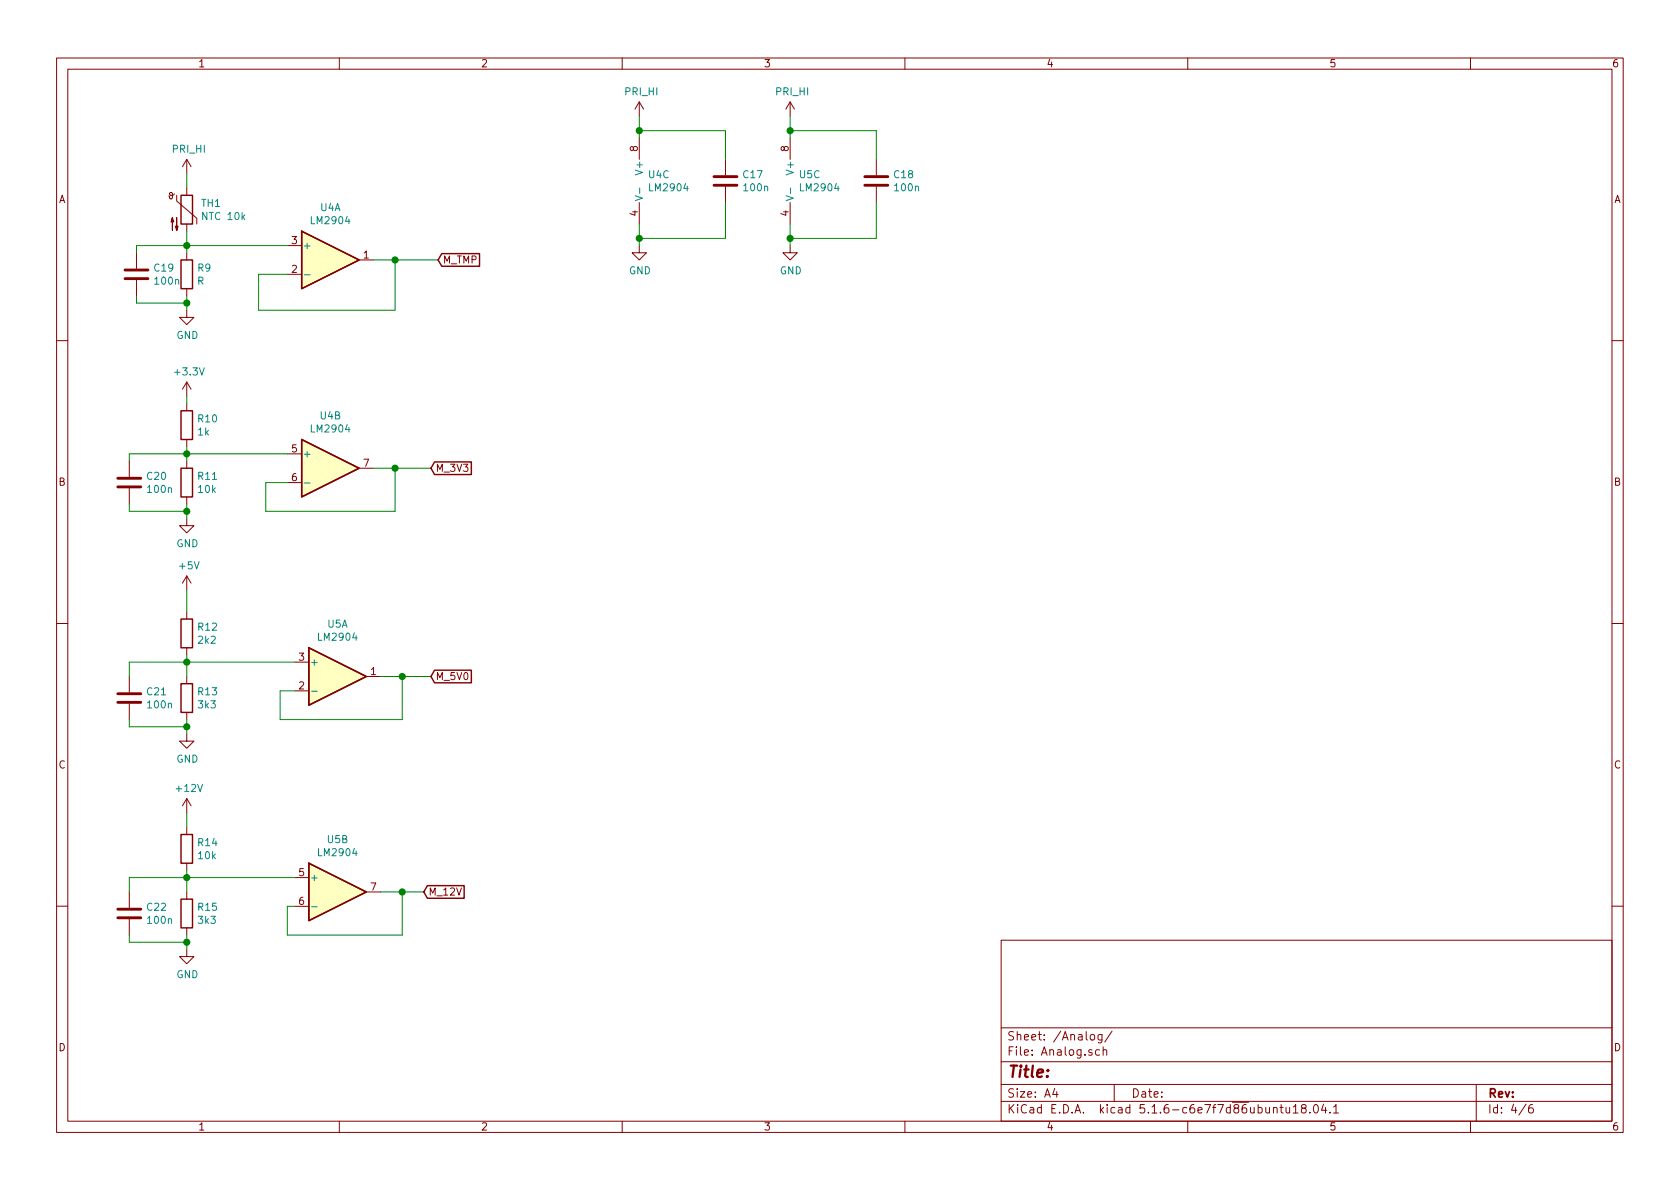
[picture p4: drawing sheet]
<svg xmlns="http://www.w3.org/2000/svg" width="297mm" height="210mm" viewBox="0 0 297 210" stroke-linecap="round" stroke-linejoin="round" font-family="sans-serif">
<g fill="none" stroke="#840000" stroke-width=".18">
<path d="M10 10.3h277v189.9h-277zM12 12.2h273v186.1h-273zM60 10.3v1.9M110 10.3v1.9M113 18v2.6M113 18l-.7 1.3M113 18l.8 1.3M139.7 18v2.6M139.7 18l-.8 1.3M139.7 18l.8 1.3M160 10.3v1.9M210 10.3v1.9"/>
<path d="M260 10.3v1.9M30.8 34.3l-.2 .2-.3 .1-.3-.2v-.2l.3-.2 .2 .2v.8l-.2 .2-.3-.2v-.2l-.2-.1M31.2 34.5v1.1l3.6 3v1M33 28.2v2.5M33 33.3v1.2M33 39.6v1.3M33 28.2l-.7 1.3M33 28.2l.8 1.3M113 24.4v3.8M113 35.8v3.8M128.3 28.2v2.8M128.3 33v2.8"/>
<path d="M139.7 24.4v3.8M139.7 35.8v3.8M154.9 28.2v2.8M154.9 33v2.8M24.1 44.7v2.8M24.1 49.5v2.8M33 54.9v1.2h1.3l-1.3 1.3-1.3-1.3h1.3M33 44.7v1.3M33 51v1.3M50.8 48.5h2.5M50.8 43.4h2.5M63.5 46h2.5"/>
<path d="M113 43.4v1.3h1.3l-1.3 1.3-1.2-1.3h1.2M139.7 43.4v1.3h1.3l-1.3 1.3-1.3-1.3h1.3M10 60.2h2M33 67.6v2.5M33 71.4v1.2M33 77.7v1.3M33 67.6l-.7 1.2M33 67.6l.8 1.2M285 60.2h2M22.9 81.5v2.8M22.9 86.4v2.7M33 91.7v1.3h1.3l-1.3 1.2-1.3-1.2h1.3"/>
<path d="M33 81.5v1.3M33 87.9v1.2M50.8 80.3h2.5M50.8 85.3h2.5M63.5 82.8h2.5M10 110.3h2M22.9 119.6v2.8M33 101.8v2.6M33 108.2v1.3M33 114.5v1.3M33 119.6v1.3M33 101.8l-.7 1.3"/>
<path d="M33 101.8l.8 1.3M52.1 117.1h2.5M64.8 119.6h2.5M285 110.3h2M22.9 124.5v2.7M33 129.8v1.3h1.3l-1.3 1.2-1.3-1.2h1.3M33 126v1.2M52.1 122.2h2.5M22.9 157.7v2.8M33 141.2l-.7 1.3M33 141.2v2.6M33 146.3v1.3"/>
<path d="M33 152.6v1.3M33 157.7v1.3M33 141.2l.8 1.3M52.1 155.2h2.5M64.8 157.7h2.5M10 160.2h2M22.9 162.6v2.7M33 167.9v1.3h1.3l-1.3 1.2-1.3-1.2h1.3M33 164.1v1.2M52.1 160.3h2.5M177 166.3h108v32h-108zM285 160.2h2"/>
<path d="M60 198.3v1.9M110 198.3v1.9M160 198.3v1.9M177 194.8h108M177 191.8h108M177 187.8h108M177 181.8h108M186.5 192.5l-.4 1h1M186.8 193v1M192.8 183.1l.3-.2 .4 .2v.5l-.1 .2-.3 .1-.3-.1zM194.4 185.7l-.4-.1-.3 .3 .1 .6h.6M194.8 182.9v1.2l-.2 .3-.4-.1"/>
<path d="M194.8 183l-.4-.1-.3 .3 .1 .6 .2 .1 .4-.1M195 185.7l.3-.1 .3 .1 .1 .9M195 185.1v1.5M196.6 182.3l-1.3 2M197 191.8v3M210 198.3v1.9M225.2 196l.2-.2 .3 .1 .1 .9M226.3 195.8h.6M226.5 195.3v1.3l.4 .2M227.4 195.8l.1 .9 .3 .1 .2-.1M228 195.8v1M228.7 195.8l.4-.5v1.5"/>
<path d="M228.7 196.8h.8M230.4 196l-.3-.2v-.3a.48 .48 0 0 1 .8 0l-.1 .4-.7 .2v.4l.3 .3h.3l.2-.3v-.4l-.2-.1M231.6 196.7v.1M232.4 195.4l.2-.1a.8 .8 0 0 1 .5 .8 .8 .8 0 0 1-.5 .7 1 1 0 0 1-.2-1.4zM234 195.2l-.3 1.1h.9M234.4 195.8v1M235.2 196.7v.1M235.8 195.8l.4-.5v1.5M235.8 196.8h.9M260 198.3v1.9M261 191.8v6.5M269.8 195.2l-1.2 2"/>
<path d="M271 195.3a.62 .62 0 0 0-.7 .7v.7l.3 .1 .4-.1 .1-.5-.1-.2-.4-.1-.3 .3"/>
</g>
<path d="M126.2 32.8h4.1M126.2 31.2h4.1M152.9 32.8h4.1M152.9 31.2h4.1M22.1 49.3h4.1M22.1 47.7h4.1M20.8 86.1h4.1M20.8 84.6h4.1M20.8 124.2h4.1M20.8 122.7h4.1M20.8 162.3h4.1M20.8 160.8h4.1" fill="none" stroke="#840000" stroke-width=".51"/>
<g fill="#ffffc2" stroke="#ffffc2" stroke-width=".18">
<path d="M54.6 114.5l10.2 5.1-10.2 5.1z"/>
<path d="M54.6 152.6l10.2 5.1-10.2 5.1z"/>
<path d="M53.3 77.7l10.2 5.1-10.2 5.1z"/>
<path d="M53.3 40.9l10.2 5.1-10.2 5z"/>
</g>
<g fill="none" stroke="#840000" stroke-width=".25">
<path d="M32 34.5h2v5.1h-2zM32 46h2v5h-2zM53.3 40.9l10.2 5.1-10.2 5zM78.1 44.9h6.7v2.2h-6.7l-.6-1.1zM32 72.6h2v5.1h-2zM53.3 77.7l10.2 5.1-10.2 5.1zM32 82.8h2v5.1h-2zM76.8 81.7h6.5v2.2h-6.5l-.6-1.1zM32 109.5h2v5h-2zM54.6 114.5l10.2 5.1-10.2 5.1zM76.8 118.5h6.5v2.2h-6.5l-.6-1.1zM32 120.9h2v5.1h-2z"/>
<path d="M32 159h2v5.1h-2zM32 147.6h2v5h-2zM54.6 152.6l10.2 5.1-10.2 5.1zM75.6 156.6h6.5v2.2h-6.5l-.7-1.1z"/>
</g>
<path d="M112.3 34.6l1.3 .4-1.3 .5M113.1 33.2v1M139 34.6l1.3 .4-1.3 .5M139.8 33.2v1M53.8 48.6h1M53.8 85.4h1M55.1 122.2h1M55.1 160.3h1" fill="none" stroke="#008484" stroke-width=".18"/>
<g fill="#840000" stroke="#840000" stroke-width=".18">
<path d="M30.5 38.5l.2 .7h-.5l.3-.7v2.3z"/>
<path d="M31.2 38.5v2.3l-.2-.8h.5l-.3 .8z"/>
</g>
<g fill="none" stroke="#008400" stroke-width=".18">
<path d="M33 30.7v2.6M113 20.6v3.8M113 39.6v3.8M113 23.1h15.3v5.1M128.3 35.8v6.4h-15.3M139.7 23.1h15.2v5.1M139.7 20.6v3.8M139.7 39.6v3.8M154.9 35.8v6.4h-15.2M24.1 52.3v1.3h8.9M33 40.9v3.8M33 52.3v2.6"/>
<path d="M50.8 43.4h-26.7v1.3M66 46h11.5M69.8 46v8.9h-24.1v-6.4h5.1M33 70.1v1.3M33 79v2.5M22.9 89.1v1.3h10.1M33 89.1v2.6M50.8 80.3h-27.9v1.2M66 82.8h10.2M69.8 82.8v7.6h-22.8v-5.1h3.8M33 104.4v3.8M33 115.8v3.8"/>
<path d="M52.1 117.1h-29.2v2.5M67.3 119.6h8.9M71.1 119.6v7.6h-21.6v-5h2.6M22.9 127.2v1.3h10.1M33 127.2v2.6M33 143.8v2.5M33 153.9v3.8M52.1 155.2h-29.2v2.5M67.3 157.7h7.6M71.1 157.7v7.6h-20.3v-5h1.3M22.9 165.3v1.3h10.1M33 165.3v2.6"/>
</g>
<g fill="#008400" stroke="#008400" stroke-width=".25">
<circle cx="33" cy="128.5" r=".51"/>
<circle cx="69.9" cy="46" r=".51"/>
<circle cx="139.7" cy="42.2" r=".51"/>
<circle cx="33" cy="80.3" r=".51"/>
<circle cx="33" cy="43.4" r=".51"/>
<circle cx="33" cy="90.4" r=".51"/>
<circle cx="71.1" cy="157.7" r=".51"/>
<circle cx="33" cy="117.1" r=".51"/>
<circle cx="33" cy="155.2" r=".51"/>
<circle cx="113" cy="42.2" r=".51"/>
<circle cx="33" cy="53.6" r=".51"/>
<circle cx="33" cy="166.6" r=".51"/>
<circle cx="69.9" cy="82.8" r=".51"/>
<circle cx="113" cy="23.1" r=".51"/>
<circle cx="71.1" cy="119.6" r=".51"/>
<circle cx="139.7" cy="23.1" r=".51"/>
</g>
<text font-size="2.8" fill="#840000" x="178" y="190.5">Title:</text>
<g font-size="2.1" fill="#840000">
<text x="178" y="184">Sheet: /Analog/</text>
<text x="178" y="186.7">File: Analog.sch</text>
<text x="178" y="196.9">KiCad E.D.A. kicad 5.1.6-c6e7f7d86ubuntu18.04.1</text>
<text x="178" y="194.1">Size: A4</text>
<text x="200" y="194.1">Date:</text>
<text x="263" y="194.1">Rev:</text>
<text x="263" y="196.9">Id: 4/6</text>
</g>
<g font-size="1.8" fill="#840000">
<text x="35" y="11.9">1</text>
<text x="85" y="11.9">2</text>
<text x="135" y="11.9">3</text>
<text x="185" y="11.9">4</text>
<text x="235" y="11.9">5</text>
<text x="285" y="11.9">6</text>
<text x="112.8" y="26.8" transform="rotate(-90 112.8 26.8)">8</text>
<text x="139.4" y="26.8" transform="rotate(-90 139.4 26.8)">8</text>
<text x="10.4" y="35.9">A</text>
<text x="285.4" y="35.9">A</text>
<text x="112.8" y="38.2" transform="rotate(-90 112.8 38.2)">4</text>
<text x="139.4" y="38.2" transform="rotate(-90 139.4 38.2)">4</text>
<text x="51.6" y="43.2">3</text>
<text x="64.3" y="45.7">1</text>
<text x="78.3" y="46.6">M_TMP</text>
<text x="51.6" y="48.3">2</text>
<text x="51.6" y="80">5</text>
<text x="64.3" y="82.5">7</text>
<text x="77" y="83.4">M_3V3</text>
<text x="10.4" y="85.9">B</text>
<text x="51.6" y="85.1">6</text>
<text x="285.4" y="85.9">B</text>
<text x="52.9" y="116.8">3</text>
<text x="65.6" y="119.4">1</text>
<text x="52.9" y="121.9">2</text>
<text x="77" y="120.3">M_5V0</text>
<text x="10.4" y="135.9">C</text>
<text x="285.4" y="135.9">C</text>
<text x="52.9" y="154.9">5</text>
<text x="52.9" y="160">6</text>
<text x="65.6" y="157.5">7</text>
<text x="75.7" y="158.4">M_12V</text>
<text x="10.4" y="185.9">D</text>
<text x="285.4" y="185.9">D</text>
<text x="35" y="199.9">1</text>
<text x="85" y="199.9">2</text>
<text x="135" y="199.9">3</text>
<text x="185" y="199.9">4</text>
<text x="235" y="199.9">5</text>
<text x="285" y="199.9">6</text>
</g>
<g font-size="1.8" fill="#008484">
<text x="110.6" y="16.9">PRI_HI</text>
<text x="137.2" y="16.9">PRI_HI</text>
<text x="30.6" y="27">PRI_HI</text>
<text x="113.7" y="30.5" transform="rotate(-90 113.7 30.5)">V+</text>
<text x="114.7" y="31.5">U4C</text>
<text x="115" y="33.8">LM2904</text>
<text x="131.5" y="31.5">C17</text>
<text x="131.6" y="33.8">100n</text>
<text x="140.3" y="30.5" transform="rotate(-90 140.3 30.5)">V+</text>
<text x="141.4" y="31.5">U5C</text>
<text x="141.7" y="33.8">LM2904</text>
<text x="158.1" y="31.5">C18</text>
<text x="158.3" y="33.8">100n</text>
<text x="35.6" y="36.6">TH1</text>
<text x="36" y="38.9">NTC 10k</text>
<text x="55.2" y="39.6">LM2904</text>
<text x="56.7" y="37.3">U4A</text>
<text x="53.5" y="44.1">+</text>
<text x="27.3" y="48">C19</text>
<text x="27.5" y="50.3">100n</text>
<text x="34.9" y="50.3">R</text>
<text x="35" y="48">R9</text>
<text x="111.2" y="48.5">GND</text>
<text x="137.9" y="48.5">GND</text>
<text x="31.2" y="59.9">GND</text>
<text x="31.1" y="66.4">+3.3V</text>
<text x="35" y="77">1k</text>
<text x="35.1" y="74.7">R10</text>
<text x="55.2" y="76.5">LM2904</text>
<text x="56.7" y="74.2">U4B</text>
<text x="53.5" y="80.9">+</text>
<text x="26.1" y="84.9">C20</text>
<text x="26.2" y="87.2">100n</text>
<text x="35.1" y="84.9">R11</text>
<text x="35.1" y="87.2">10k</text>
<text x="31.2" y="96.8">GND</text>
<text x="31.8" y="100.7">+5V</text>
<text x="35.1" y="111.5">R12</text>
<text x="35.1" y="113.8">2k2</text>
<text x="56.5" y="113.3">LM2904</text>
<text x="57.9" y="111">U5A</text>
<text x="54.7" y="117.7">+</text>
<text x="26.1" y="123">C21</text>
<text x="26.2" y="125.3">100n</text>
<text x="35.1" y="123">R13</text>
<text x="35.1" y="125.3">3k3</text>
<text x="31.2" y="134.9">GND</text>
<text x="31.3" y="140">+12V</text>
<text x="35.1" y="149.6">R14</text>
<text x="57.9" y="149.1">U5B</text>
<text x="35.1" y="151.9">10k</text>
<text x="54.7" y="155.8">+</text>
<text x="56.5" y="151.4">LM2904</text>
<text x="26.1" y="161.1">C22</text>
<text x="35.1" y="161.1">R15</text>
<text x="26.2" y="163.4">100n</text>
<text x="35.1" y="163.4">3k3</text>
<text x="31.2" y="173">GND</text>
</g>
</svg>
